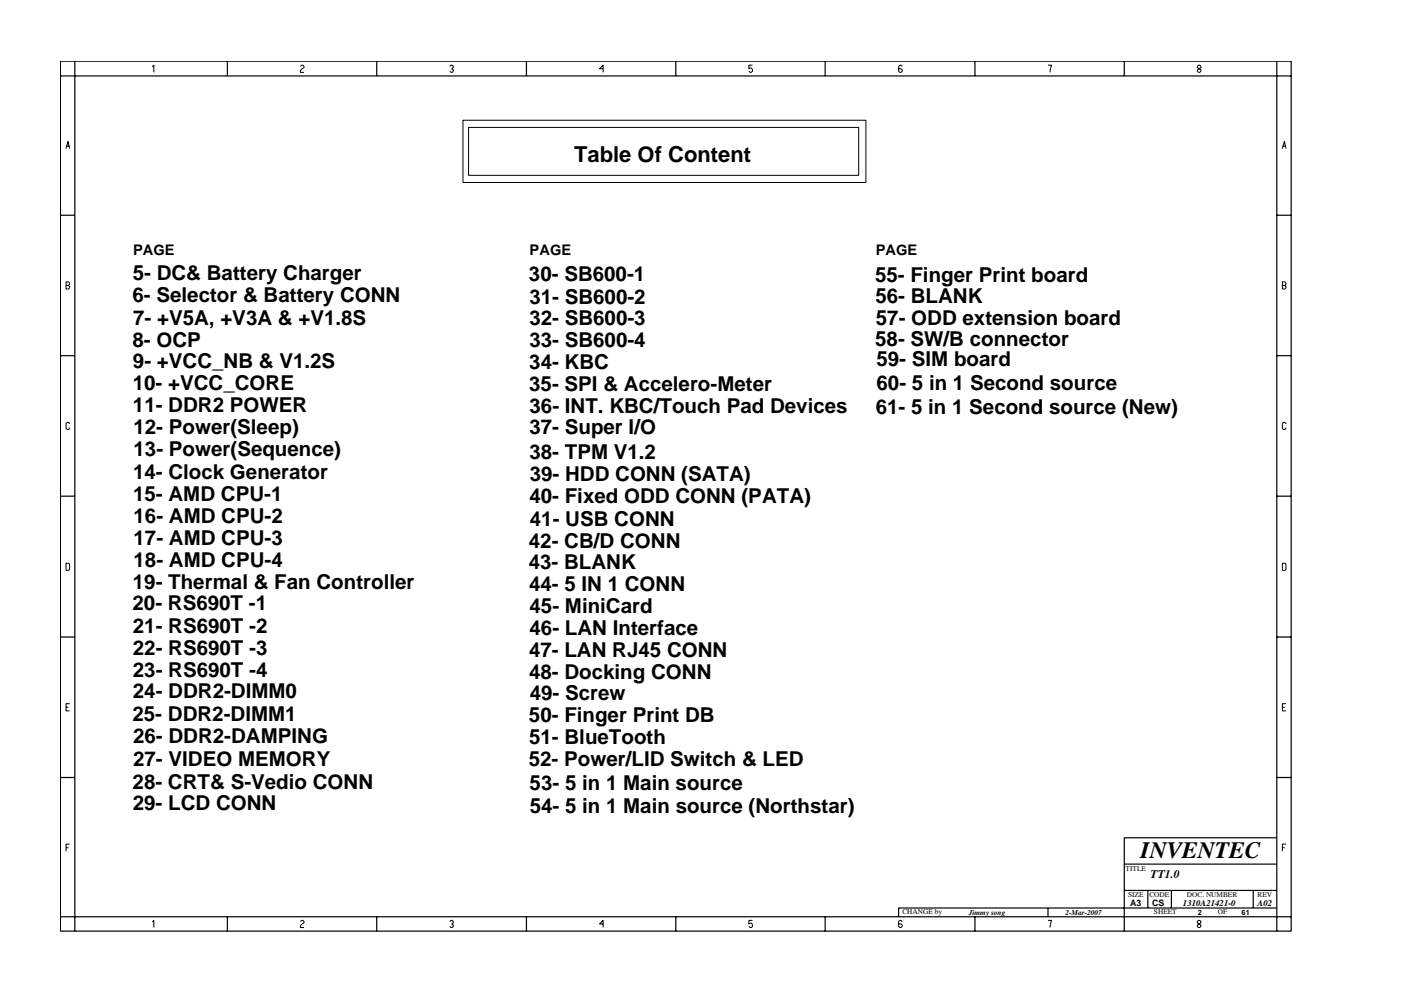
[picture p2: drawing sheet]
<svg xmlns="http://www.w3.org/2000/svg" width="297mm" height="210mm" viewBox="0 0 297 210" stroke-linecap="round" stroke-linejoin="round" font-family="sans-serif">
<g fill="none" stroke="#000" stroke-width=".25">
<path d="M12.8 13h261v184.6h-261zM12.8 16.1h261M15.9 13v184.6M48.2 13v3.1M79.9 13v3.1M111.6 13v3.1M143.3 13v3.1M174.9 13v3.1M206.7 13v3.1M238.4 13v3.1M270.7 13v184.6M12.8 45.7h3.1"/>
<path d="M270.7 45.7h3.1M12.8 75.5h3.1M270.7 75.5h3.1M12.8 105.3h3.1M270.7 105.3h3.1M12.8 135.2h3.1M270.7 135.2h3.1M12.8 165h3.1M270.7 165h3.1M270.7 177.7h-32.3v19.9M12.8 194.5h261M48.2 194.5v3.1"/>
<path d="M79.9 194.5v3.1M111.6 194.5v3.1M143.3 194.5v3.1M174.9 194.5v3.1M206.7 194.5v3.1M222.2 192.6v1.9M238.4 183.3h32.3M238.4 188.9h32.3M243.4 188.9v3.7M248.4 188.9v3.7M265.7 188.9v3.7M270.7 192.6h-80.2v1.9"/>
</g>
<g fill="none" stroke="#000" stroke-width=".21">
<path d="M32.3 14.2l.3-.4v1.6M63.7 14.1l.3-.3h.2l.3 .3v.2l-.5 .4-.3 .4v.3h.8M95.4 14.1l.2-.3h.3l.2 .3v.2l-.3 .3 .3 .2v.3l-.2 .3h-.3l-.2-.3M127.9 14.6h-.8l.8-.8v1.6M159.5 13.8h-.7v.8l.2-.2a.5 .5 0 0 1 .5 .7l-.2 .3h-.3l-.2-.3M191.3 14.1l-.3-.3h-.2l-.3 .3v1l.3 .3h.2l.3-.3v-.3l-.3-.2h-.5M222.2 13.8h.8l-.4 1.6M253.9 14.1l.2-.3h.3l.2 .3v.2l-.7 .5v.3l.2 .3h.3l.2-.3v-.3l-.7-.5zM14 31.5l.4-1.5 .4 1.5M14.1 31h.6M98.2 25.5h85.4v13.2h-85.4zM99.3 27h82.8v10.2h-82.8z"/>
<path d="M271.9 31.5l.4-1.5 .4 1.5M272 31h.6M14 59.8h.5l.3 .3v.2l-.3 .3 .3 .2v.3l-.3 .2h-.5zM14 60.6h.5M271.9 60.6h.5l.3-.3v-.2l-.3-.3h-.5v1.5h.5l.3-.2v-.3l-.3-.2M14.8 89.9l-.3-.3h-.2l-.3 .3v1l.3 .2h.2l.3-.4M272.7 89.9l-.3-.3h-.3l-.2 .3v1l.2 .2h.3l.3-.4M14 119.5l.7 .1v1.3l-.7 .1zM271.9 119.5l.7 .1v1.3l-.7 .1zM14 150.1h.5M14.8 149.3h-.8v1.5h.8M271.9 150.1h.5"/>
<path d="M272.7 149.3h-.8v1.5h.8M14 179.9h.5M14.8 179.1h-.8v1.5M271.9 179.9h.5M272.7 179.1h-.8v1.5M32.3 195.6l.3-.3v1.5M63.7 195.5l.3-.2h.2l.3 .2v.3l-.7 .5-.1 .2v.3h.8M95.4 195.5l.2-.2h.3l.2 .2v.3l-.3 .2 .3 .3v.2l-.2 .3h-.3l-.2-.3M127.9 196h-.8l.8-.7v1.5M159.5 195.3h-.7v.7l.2-.1a.5 .5 0 0 1 .5 .6l-.2 .3h-.3l-.2-.3M191.3 195.5l-.3-.2h-.2l-.3 .2v1l.3 .3h.2l.3-.3v-.2l-.3-.3h-.5M222.2 195.3h.8l-.4 1.5"/>
<path d="M254.1 195.3l-.2 .2v.3l.7 .5v.2l-.2 .3h-.3l-.2-.3v-.2l.7-.5v-.3l-.2-.2z"/>
</g>
<text font-size="5" x="241.8" y="182">INVENTEC</text>
<text font-size="4.7" x="121.7" y="34.3">Table Of Content</text>
<g font-size="4.4">
<text x="28.1" y="59.5">5- DC&amp; Battery Charger</text>
<text x="112.2" y="59.7">30- SB600-1</text>
<text x="185.5" y="59.8">55- Finger Print board</text>
<text x="28.1" y="64.1">6- Selector &amp; Battery CONN</text>
<text x="112.2" y="64.5">31- SB600-2</text>
<text x="185.6" y="64.2">56- BLANK</text>
<text x="28.2" y="69">7- +V5A, +V3A &amp; +V1.8S</text>
<text x="112.2" y="68.9">32- SB600-3</text>
<text x="185.7" y="68.9">57- ODD extension board</text>
<text x="28.1" y="73.6">8- OCP</text>
<text x="112.2" y="73.7">33- SB600-4</text>
<text x="185.6" y="73.3">58- SW/B connector</text>
<text x="185.8" y="77.7">59- SIM board</text>
<text x="28.1" y="82.7">10- +VCC_CORE</text>
<text x="28.2" y="78.2">9- +VCC_NB &amp; V1.2S</text>
<text x="112.2" y="82.9">35- SPI &amp; Accelero-Meter</text>
<text x="112.2" y="78.3">34- KBC</text>
<text x="185.8" y="82.8">60- 5 in 1 Second source</text>
<text x="28.2" y="87.5">11- DDR2 POWER</text>
<text x="112.3" y="87.6">36- INT. KBC/Touch Pad Devices</text>
<text x="185.7" y="87.7">61- 5 in 1 Second source (New)</text>
<text x="28.3" y="92.1">12- Power(Sleep)</text>
<text x="112.3" y="92.1">37- Super I/O</text>
<text x="28.2" y="101.5">14- Clock Generator</text>
<text x="28.3" y="96.8">13- Power(Sequence)</text>
<text x="112.3" y="97.4">38- TPM V1.2</text>
<text x="28.2" y="106.3">15- AMD CPU-1</text>
<text x="112.3" y="106.8">40- Fixed ODD CONN (PATA)</text>
<text x="112.3" y="102.1">39- HDD CONN (SATA)</text>
<text x="28.3" y="110.9">16- AMD CPU-2</text>
<text x="112.3" y="111.5">41- USB CONN</text>
<text x="28.3" y="115.6">17- AMD CPU-3</text>
<text x="112.1" y="116.2">42- CB/D CONN</text>
<text x="28.2" y="124.9">19- Thermal &amp; Fan Controller</text>
<text x="28.3" y="120.3">18- AMD CPU-4</text>
<text x="112.1" y="120.7">43- BLANK</text>
<text x="112.2" y="125.3">44- 5 IN 1 CONN</text>
<text x="28.1" y="129.5">20- RS690T -1</text>
<text x="112.3" y="130">45- MiniCard</text>
<text x="28.2" y="134.2">21- RS690T -2</text>
<text x="112.3" y="134.7">46- LAN Interface</text>
<text x="28.2" y="143.5">23- RS690T -4</text>
<text x="28.2" y="138.9">22- RS690T -3</text>
<text x="112.2" y="144">48- Docking CONN</text>
<text x="112.2" y="139.3">47- LAN RJ45 CONN</text>
<text x="28.2" y="148.2">24- DDR2-DIMM0</text>
<text x="112.3" y="148.6">49- Screw</text>
<text x="28.1" y="152.9">25- DDR2-DIMM1</text>
<text x="112.2" y="153.1">50- Finger Print DB</text>
<text x="28.2" y="157.6">26- DDR2-DAMPING</text>
<text x="112.2" y="157.8">51- BlueTooth</text>
<text x="28.1" y="167.3">28- CRT&amp; S-Vedio CONN</text>
<text x="28.2" y="162.4">27- VIDEO MEMORY</text>
<text x="112.1" y="162.4">52- Power/LID Switch &amp; LED</text>
<text x="112.3" y="167.6">53- 5 in 1 Main source</text>
<text x="28.2" y="171.9">29- LCD CONN</text>
<text x="112.3" y="172.6">54- 5 in 1 Main source (Northstar)</text>
</g>
<g font-size="3.1">
<text x="28.2" y="54">PAGE</text>
<text x="112.3" y="54">PAGE</text>
<text x="185.7" y="54">PAGE</text>
</g>
<text font-size="2.5" x="244" y="186.3">TT1.0</text>
<g font-size="1.9">
<text x="239.6" y="192.2">A3</text>
<text x="244.3" y="192.3">CS</text>
<text x="250.8" y="192.2">1310A21421-0</text>
<text x="266.6" y="192.2">A02</text>
</g>
<g font-size="1.6">
<text x="238.7" y="184.8">TITLE</text>
<text x="239.2" y="190.4">SIZE</text>
<text x="243.7" y="190.4">CODE</text>
<text x="251.6" y="190.4">DOC. NUMBER</text>
<text x="266.6" y="190.4">REV</text>
<text x="191.3" y="193.9">CHANGE by</text>
<text x="205.4" y="194.1">Jimmy song</text>
<text x="225.9" y="194.1">2-Mar-2007</text>
<text x="244.7" y="193.9">SHEET</text>
<text x="253.9" y="194.1">2</text>
<text x="258.2" y="193.9">OF</text>
<text x="263.3" y="194.1">61</text>
</g>
</svg>
